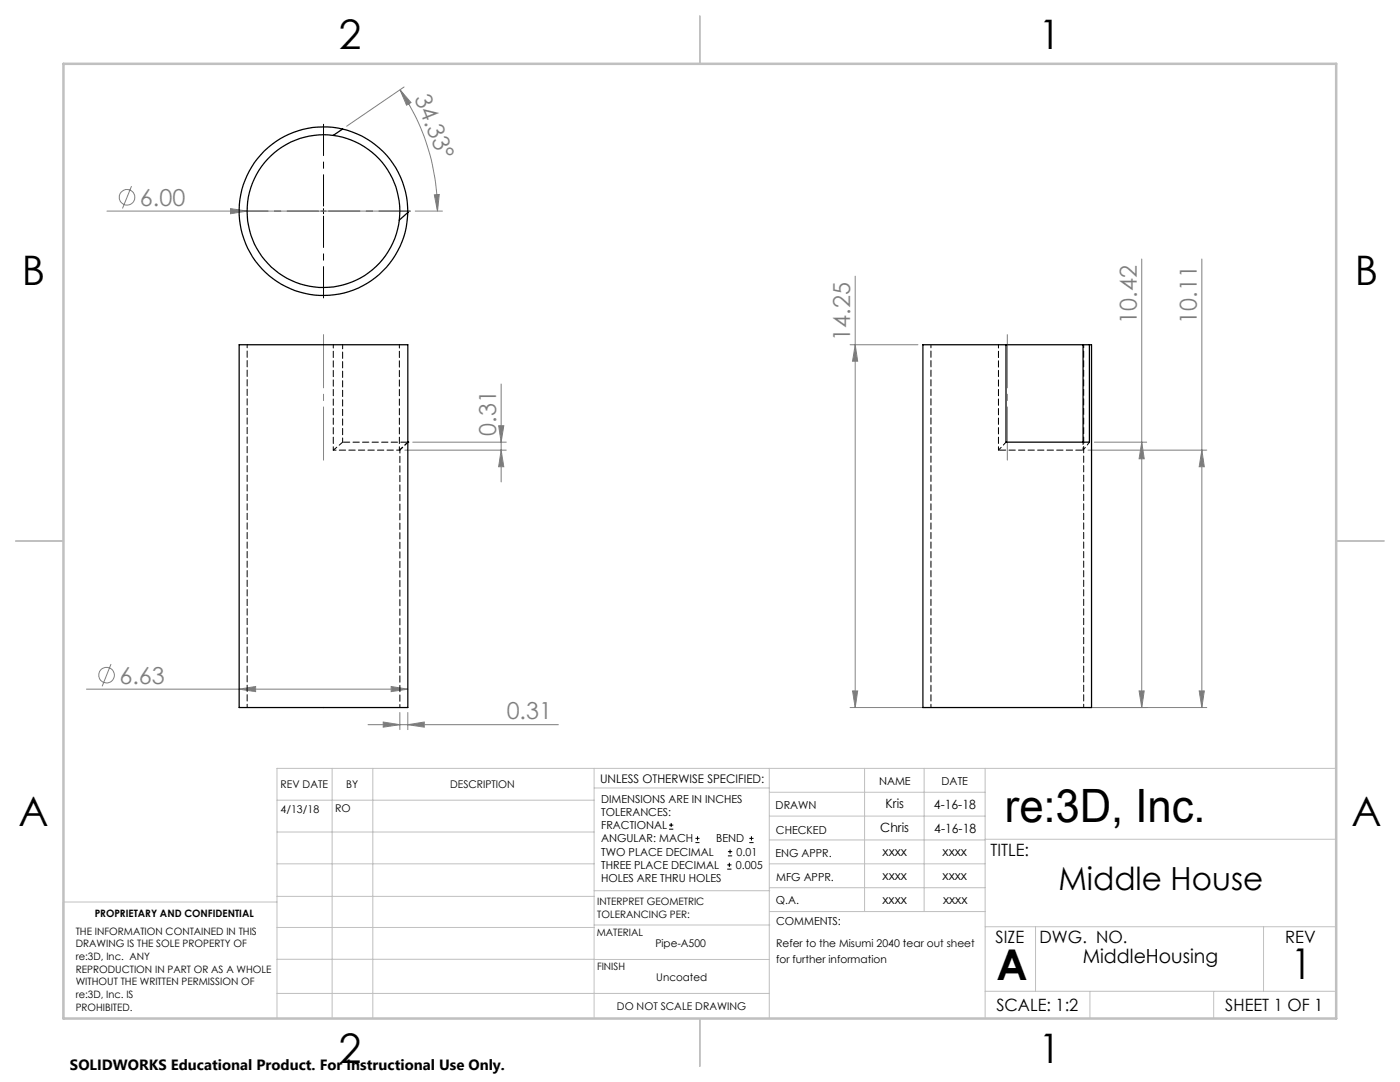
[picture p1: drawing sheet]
<svg xmlns="http://www.w3.org/2000/svg" width="279mm" height="216mm" viewBox="0 0 279 216" stroke-linecap="round" stroke-linejoin="round" font-family="sans-serif">
<g fill="none" stroke="#808080" stroke-width=".2">
<path d="M79.8 17.9l2.2 2.6-.9 .5zM79.8 17.9a43.4 43.4 0 0 1 7.5 24.2M80.6 17.4l-11.4 7.8M26.2 37.1l-1.8 4.5M86.7 38.9l1-.1-.4 3.3zM21.3 42.1h58.5M46 41.6l3.3 .5-3.3 .6zM82.9 42.1h5.4M170.7 55.1v86.1M227.9 51.7v89.5M239.9 51.7v89.5M100 76.6v19.6"/>
<path d="M169.7 68.8h13.5M170.7 68.8l.5 3.3h-1.1zM80.8 89.8h20.2M82.4 88.2h18.6M99.5 84.9h1l-.5 3.3zM100 89.8l.5 3.3h-1zM217.1 89.8h23.7M218.4 88.2h10.4M227.9 88.2l.5 3.3h-1.1zM239.9 89.8l.4 3.3h-1zM17.3 137.5h64.1M22.2 132.5l-1.8 4.4"/>
<path d="M47.7 137.5l3.3-.5v1zM78.1 137l3.3 .5-3.3 .5zM170.1 137.9h1.1l-.5 3.3zM227.3 137.9h1.1l-.5 3.3zM239.3 137.9h1l-.4 3.3zM73.4 144.6h38M76.5 144.1l3.3 .5-3.3 .5zM79.8 142.2v3.4M81.4 144.6l3.3-.5v1zM81.4 142.2v3.4M169.7 141.2h15.1M217.2 141.2h23.6"/>
<circle cx="25.4" cy="39.4" r="1.55"/>
<circle cx="21.3" cy="134.7" r="1.55"/>
</g>
<g fill="none" stroke="#000" stroke-width=".2">
<path d="M64.1 42.1h1M64.6 41.6v1.1M133.5 165.5h.9M133.5 164.6h.9M133.9 164.2v.8M138.8 168.1h.8M138.8 167.3h.8M139.2 166.9v.8M145.1 173.4h.9M145.1 172.6h.9M145.3 170.8h.8M145.3 169.9h.8"/>
<path d="M145.6 172.2v.8M145.7 169.5v.9M149.5 168.1h.9M149.5 167.3h.9M150 166.9v.8"/>
</g>
<path d="M63.6 42.1h-16.4M64.6 41.1v-16.3M64.6 43.1v16.3M65.6 42.1h16.3" fill="none" stroke="#000" stroke-width=".2" stroke-dasharray="15.2 1.3 1.3 1.3" stroke-dashoffset="9"/>
<path d="M64.6 66.8v25M201 66.8v25" fill="none" stroke="#808080" stroke-width=".2" stroke-dasharray="15.2 1.3 1.3 1.3" stroke-dashoffset="4.6"/>
<g fill="none" stroke="#c0c0c0" stroke-width=".2">
<path d="M55.3 159.7h63.3M66.3 153.3v49.9M74.4 153.3v49.9M118.6 153.3v49.9M118.6 157.2h34.9M153.5 153.3v49.9M153.5 158.1h43.1M172.5 153.3v28.6M184.4 153.3v28.6M196.6 153.3v49.9M266.7 153.3h-211.4v49.9M55.3 178.9h63.3"/>
<path d="M55.3 172.4h63.3M55.3 166h63.3M55.3 180h-42.7v23.2M118.6 177.7h35M153.5 167.6h43.1M153.5 162.8h43.1M153.5 172.4h43.1M153.5 177.1h43.1M196.6 167.5h70.1M55.3 198.2h98.2M55.3 191.4l98.2 .1M55.3 185.1h63.3"/>
<path d="M118.6 184.6h35M153.6 181.9h43M196.6 197.8h70.1M196.6 184.9h70.1M206.7 184.9v12.9M217.5 197.8v5.4M242.2 197.8v5.4M252.2 184.9v12.9"/>
</g>
<path d="M139.7 3.2v9.5M3.1 107.9h9.6M266.7 107.9h9.5M139.7 203.2v9.6" fill="none" stroke="#c0c0c0" stroke-width=".25"/>
<path d="M12.7 12.7h254v190.5h-254z" fill="none" stroke="#c0c0c0" stroke-width=".5"/>
<g fill="#808080">
<path d="M46 41.6l3.3 .5-3.3 .6z"/>
<path d="M86.7 38.9l1-.1-.4 3.3zM79.8 17.9l2.2 2.6-.9 .5z"/>
<path d="M47.7 137.5l3.3-.5v1zM78.1 137l3.3 .5-3.3 .5zM76.5 144.1l3.3 .5-3.3 .5zM81.4 144.6l3.3-.5v1z"/>
<path d="M170.1 137.9h1.1l-.5 3.3zM170.7 68.8l.5 3.3h-1.1zM239.3 137.9h1l-.4 3.3zM239.9 89.8l.4 3.3h-1zM227.3 137.9h1.1l-.5 3.3zM227.9 88.2l.5 3.3h-1.1z"/>
<path d="M99.5 84.9h1l-.5 3.3zM100 89.8l.5 3.3h-1z"/>
</g>
<g fill="none" stroke="#000" stroke-width=".25">
<path d="M66.5 27a15.2 15.2 0 0 0-17.1 13.3 15.2 15.2 0 0 0 13.3 17 15.2 15.2 0 0 0 17-13.4M66.5 27a15.2 15.2 0 0 1 13.2 16.9M68.4 25.8a16.8 16.8 0 0 0-20.5 13.7 16.8 16.8 0 0 0 15.2 19.4 16.8 16.8 0 0 0 18.3-16.5M68.4 25.8a16.8 16.8 0 0 1 13 16.6M68.4 25.8l-1.9 1.2M81.4 42.4l-1.7 1.5M47.7 68.8h33.7v72.4h-33.7zM200.8 68.8h-16.6v72.4h33.6v-72.4h-.4M200.8 68.8v19.4h16.6v-19.4M200.8 68.8h15.3M216.1 68.8v19.4M216.1 68.8h1.3"/>
<path d="M81.4 88.2h.1"/>
</g>
<path d="M68.4 68.8v19.4M68.4 88.2l-1.9 1.6M79.7 89.8l1.7-1.6" fill="none" stroke="#000" stroke-width=".2" stroke-dasharray="1.3 .6" stroke-dashoffset=".4"/>
<path d="M68.4 88.2h13M199.3 89.8h16.8" fill="none" stroke="#000" stroke-width=".2" stroke-dasharray="1.3 .6" stroke-dashoffset="-.2"/>
<path d="M49.3 68.8v72.4M79.7 68.8v21M185.8 68.8v72.4M199.3 68.8v21M66.5 89.8v-21M217.4 88.2l-1.3 1.6M216.3 141.2v-72.4" fill="none" stroke="#000" stroke-width=".2" stroke-dasharray="1.3 .6" stroke-dashoffset=".6"/>
<path d="M79.7 89.8h.1" fill="none" stroke="#000" stroke-width=".2" stroke-dasharray="1.3 .6"/>
<path d="M79.7 89.8h-13.2M79.8 141.2v-51.4" fill="none" stroke="#000" stroke-width=".2" stroke-dasharray="1.3 .6" stroke-dashoffset=".7"/>
<path d="M79.8 89.8l1.6-1.6M199.3 89.8l1.5-1.6" fill="none" stroke="#000" stroke-width=".2" stroke-dasharray="1.3 .6" stroke-dashoffset=".5"/>
<path d="M216.1 89.8v-1.6" fill="none" stroke="#000" stroke-width=".2" stroke-dasharray="1.3 .6" stroke-dashoffset=".8"/>
<text font-size="9.2" x="200.5" y="164.1">re:3D, Inc.</text>
<g font-size="8.5">
<text x="198.9" y="195.5">A</text>
<text x="257.6" y="195.4">1</text>
</g>
<g font-size="8.1">
<text x="67.6" y="9.7">2</text>
<text x="207.3" y="9.7">1</text>
<text x="4.4" y="57">B</text>
<text x="270.4" y="57">B</text>
<text x="3.7" y="164.9">A</text>
<text x="269.7" y="164.9">A</text>
<text x="67.6" y="212.2">2</text>
<text x="207.3" y="212.2">1</text>
</g>
<text font-size="6.3" x="211.2" y="177.5">Middle House</text>
<g font-size="4.7" fill="#808080">
<text x="82.7" y="19.5" transform="rotate(68 82.7 19.5)">34.33°</text>
<text x="27.9" y="41.1">6.00</text>
<text x="226.8" y="64.6" transform="rotate(-90 226.8 64.6)">10.42</text>
<text x="238.8" y="64.6" transform="rotate(-90 238.8 64.6)">10.11</text>
<text x="169.7" y="68" transform="rotate(-90 169.7 68)">14.25</text>
<text x="99" y="87" transform="rotate(-90 99 87)">0.31</text>
<text x="23.9" y="136.4">6.63</text>
<text x="101.1" y="143.6">0.31</text>
</g>
<text font-size="3.9" x="216.1" y="192.1">MiddleHousing</text>
<g font-size="3.4">
<text x="197.7" y="170.8">TITLE:</text>
<text x="198.7" y="188.1">SIZE</text>
<text x="207.5" y="188.1">DWG. NO.</text>
<text x="256.5" y="188.2">REV</text>
<text x="198.8" y="201.7">SCALE: 1:2</text>
<text x="244.5" y="201.7">SHEET 1 OF 1</text>
</g>
<text font-size="3" x="14" y="213.5">SOLIDWORKS Educational Product. For Instructional Use Only.</text>
<g font-size="2.5">
<text x="176.7" y="161.3">Kris</text>
<text x="186.4" y="161.4">4-16-18</text>
<text x="175.7" y="166.1">Chris</text>
<text x="186.4" y="166.2">4-16-18</text>
<text x="176.1" y="170.8">xxxx</text>
<text x="188.1" y="170.8">xxxx</text>
<text x="176.1" y="175.6">xxxx</text>
<text x="188.1" y="175.6">xxxx</text>
<text x="176.1" y="180.4">xxxx</text>
<text x="188.2" y="180.3">xxxx</text>
</g>
<text font-size="2.4" x="119.8" y="156.2">UNLESS OTHERWISE SPECIFIED:</text>
<g font-size="2.2">
<text x="120" y="160.1">DIMENSIONS ARE IN INCHES</text>
<text x="154.8" y="161.4">DRAWN</text>
<text x="175.4" y="156.6">NAME</text>
<text x="187.9" y="156.7">DATE</text>
<text x="120" y="162.8">TOLERANCES:</text>
<text x="120" y="165.4">FRACTIONAL</text>
<text x="154.9" y="166.3">CHECKED</text>
<text x="120" y="173.4">THREE PLACE DECIMAL</text>
<text x="120" y="168.1">ANGULAR: MACH</text>
<text x="120" y="170.7">TWO PLACE DECIMAL</text>
<text x="142.9" y="168.1">BEND</text>
<text x="146.9" y="173.4">0.005</text>
<text x="147" y="170.7">0.01</text>
<text x="154.8" y="171">ENG APPR.</text>
<text x="120" y="176">HOLES ARE THRU HOLES</text>
<text x="154.9" y="175.7">MFG APPR.</text>
<text x="154.9" y="180.4">Q.A.</text>
<text x="154.9" y="184.6">COMMENTS:</text>
</g>
<g font-size="2.1">
<text x="56" y="157.2">REV DATE</text>
<text x="69.1" y="157.2">BY</text>
<text x="89.8" y="157.2">DESCRIPTION</text>
<text x="56" y="162.2">4/13/18</text>
<text x="66.9" y="162.1">RO</text>
<text x="130.8" y="189">Pipe-A500</text>
<text x="154.9" y="189">Refer to the Misumi 2040 tear out sheet</text>
<text x="131" y="195.8">Uncoated</text>
<text x="154.9" y="192.1">for further information</text>
<text x="123.1" y="201.6">DO NOT SCALE DRAWING</text>
</g>
<g font-size="2">
<text x="18.9" y="182.9">PROPRIETARY AND CONFIDENTIAL</text>
<text x="119.2" y="180.6">INTERPRET GEOMETRIC</text>
<text x="119.2" y="183.1">TOLERANCING PER:</text>
<text x="15.1" y="186.5">THE INFORMATION CONTAINED IN THIS</text>
<text x="15.1" y="189">DRAWING IS THE SOLE PROPERTY OF</text>
<text x="15.1" y="191.6">re:3D, Inc. ANY</text>
<text x="119.1" y="186.7">MATERIAL</text>
<text x="15.1" y="194.1">REPRODUCTION IN PART OR AS A WHOLE</text>
<text x="15.1" y="196.6">WITHOUT THE WRITTEN PERMISSION OF</text>
<text x="119.1" y="193.5">FINISH</text>
<text x="15.1" y="199.1">re:3D, Inc. IS</text>
<text x="15.1" y="201.7">PROHIBITED.</text>
</g>
</svg>
